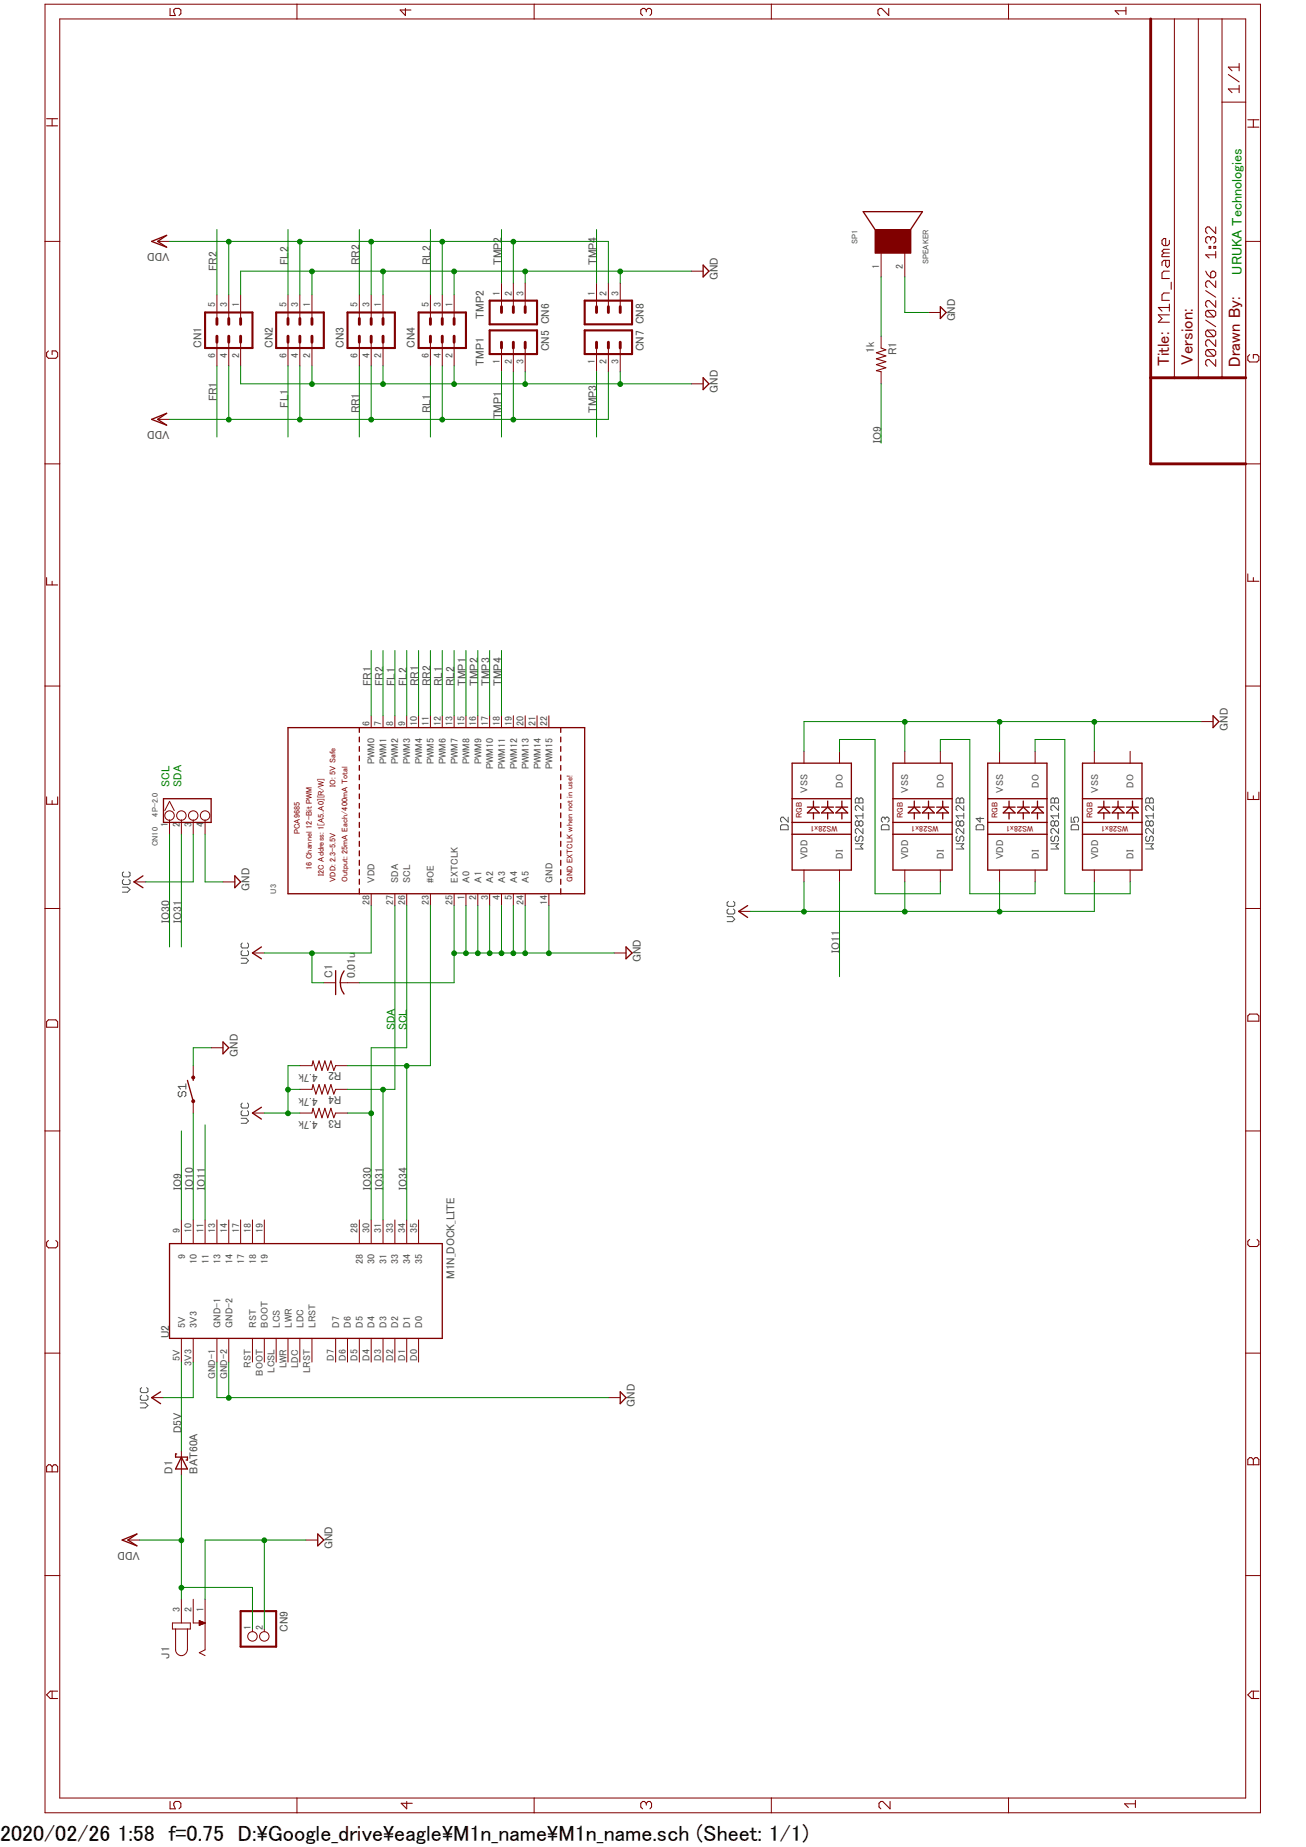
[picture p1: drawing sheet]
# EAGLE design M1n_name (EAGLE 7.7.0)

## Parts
C1  0.01u  C-USC0603  [C0603]
CN1  MA03-2  [MA03-2]
CN2  MA03-2  [MA03-2]
CN3  MA03-2  [MA03-2]
CN4  MA03-2  [MA03-2]
CN5  MA03-1  [MA03-1]
CN6  MA03-1  [MA03-1]
CN7  MA03-1  [MA03-1]
CN8  MA03-1  [MA03-1]
CN9  JST_2PIN-THM  [JST-PH-2-THM]
CN10  4P-2.0  GROVE-CONNECTOR-DIP(4P-2.0)  [HW4-2.0]
D1  BAT60A  [SOD323_ST]
D2  WS2812B  WS2812_2020  [WS2812_2020]
D3  WS2812B  WS2812_2020  [WS2812_2020]
D4  WS2812B  WS2812_2020  [WS2812_2020]
D5  WS2812B  WS2812_2020  [WS2812_2020]
J1  JACK-PLUG0  [SPC4077]
R1  1k  R-US_0204/5  [0204/5]
R2  4.7k  R-US_0204/5  [0204/5]
R3  4.7k  R-US_0204/5  [0204/5]
R4  4.7k  R-US_0204/5  [0204/5]
S1  MOMENTARY-SWITCH-SPST-SMD-6.0X3.5MM  [TACTILE_SWITCH_SMD_6.0X3.5MM]
SP1  SPEAKER  [SPEAKER]
U2  M1N_DOCK_LITE  [M1N_DOCK_LITE]
U3  PCA9685  [TSSOP28]

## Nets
D5V [pow]: D1.C U2.5V
FL1: CN2.6 U3.8(PWM2)
FL2: CN2.5 U3.9(PWM3)
FR1: CN1.6 U3.6(PWM0)
FR2: CN1.5 U3.7(PWM1)
GND [pow]: C1.2 CN1.1 CN1.2 CN2.1 CN2.2 CN3.1 CN3.2 CN4.1 CN4.2 CN5.3 CN6.3 CN7.3 CN8.3 CN9.2 CN10.4 D2.2(VSS) D3.2(VSS) D4.2(VSS) D5.2(VSS) J1.1 S1.2 SP1.2 U2.GND-1 U2.GND-2 U3.1(A0) U3.2(A1) U3.3(A2) U3.4(A3) U3.5(A4) U3.14(GND) U3.24(A5) U3.25(EXTCLK)
IO9: R1.2 U2.9
IO10: S1.1 U2.10
IO11: D2.3(DI) U2.11
IO30: CN10.1 R3.1 U2.30 U3.26(SCL)
IO31: CN10.2 R4.1 U2.31 U3.27(SDA)
IO34: R2.1 U2.34 U3.23(#OE)
N$3: D2.1(DO) D3.3(DI)
N$5: D3.1(DO) D4.3(DI)
N$7: D4.1(DO) D5.3(DI)
N$8: R1.1 SP1.1
RL1: CN4.6 U3.12(PWM6)
RL2: CN4.5 U3.13(PWM7)
RR1: CN3.6 U3.10(PWM4)
RR2: CN3.5 U3.11(PWM5)
TMP1: CN5.1 U3.15(PWM8)
TMP2: CN6.1 U3.16(PWM9)
TMP3: CN7.1 U3.17(PWM10)
TMP4: CN8.1 U3.18(PWM11)
VCC [pow]: C1.1 CN10.3 D2.4(VDD) D3.4(VDD) D4.4(VDD) D5.4(VDD) R2.2 R3.2 R4.2 U2.3V3 U3.28(VDD)
VDD [pow]: CN1.3 CN1.4 CN2.3 CN2.4 CN3.3 CN3.4 CN4.3 CN4.4 CN5.2 CN6.2 CN7.2 CN8.2 CN9.1 D1.A J1.3
Unconnected: D5.1(DO) J1.2 U2.13 U2.14 U2.17 U2.18 U2.19 U2.28 U2.33 U2.35 U2.BOOT U2.D0 U2.D1 U2.D2 U2.D3 U2.D4 U2.D5 U2.D6 U2.D7 U2.LCSL(LCS) U2.LDC U2.LRST U2.LWR U2.RST U3.19(PWM12) U3.20(PWM13) U3.21(PWM14) U3.22(PWM15)

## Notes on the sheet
- SCL
- SDA
- SDA
- SCL
- URUKA Technologies

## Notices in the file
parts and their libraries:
SparkFun-Retired: Licensing: Creative Commons ShareAlike 4.0 International - https://creativecommons.org/licenses/by-sa/4.0
